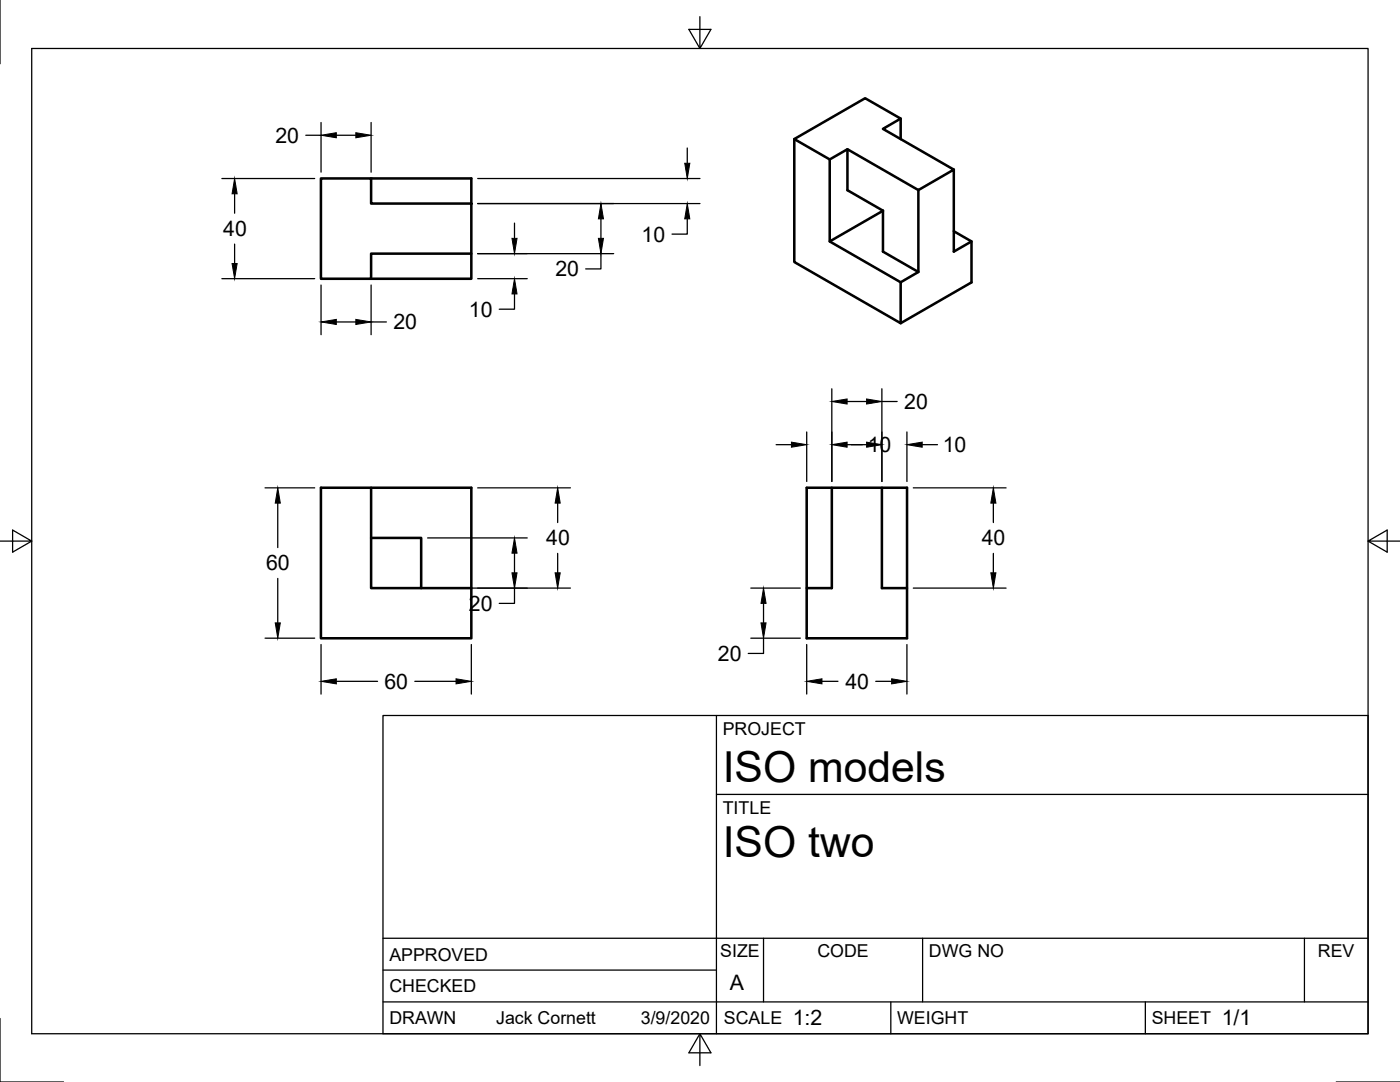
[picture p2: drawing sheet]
<svg xmlns="http://www.w3.org/2000/svg" width="279mm" height="216mm" viewBox="0 0 279 216" stroke-linecap="round" stroke-linejoin="round" font-family="sans-serif">
<!-- layer: Visible -->
<g fill="none" stroke="#000" stroke-width=".51">
<path d="M64.1 35.6h10v5h20v10h-20v5h-10zM74.1 35.6h20v5M158.5 27.7v24.6l21.2 12.2v-8.2l3.6-2-7.1-4.1v-8.2M165.6 31.8v16.4l14.1 8.1M169.1 29.8v8.2l7.1 4M179.7 23.7v4M183.3 37.9v16.4M190.4 33.8l-7.1 4.1-14.2-8.1-3.5 2-7.1-4.1 14.2-8.1 7 4.1-3.5 2 14.2 8.1v16.4l3.5-2M94.1 50.6v5h-20M176.2 42.1l-10.6 6.1M190.4 46.1l3.5 2.1v8.1l-14.2 8.2M64.1 97.3h30v30.1h-30z"/>
<path d="M74.1 97.3v20h20M166 97.3v20h-5M176 97.3h-15v30.1h20v-30.1h-5v20h5M74.1 107.3h10v10"/>
</g>
<!-- layer: Border -->
<path d="M0 0v12.7M6.3 9.7h266.7v196.6h-266.7zM139.7 3.3v6.4l2.2-3.8h-4.4l2.2 3.8M0 108h6.3l-3.8-2.2v4.4l3.8-2.2M273 108l3.8 2.2v-4.4l-3.8 2.2h6.4M0 203.2v12.7h12.7M139.7 206.3l-2.2 3.8h4.4l-2.2-3.8v6.3M266.7 215.9h12.7" fill="none" stroke="#000" stroke-width=".25"/>
<!-- layer: Titleblock -->
<path d="M76.4 142.8h196.6v63.5h-196.6zM143 158.5h130M143 142.8v63.5M76.4 199.9h196.6M76.4 193.6h66.6M76.4 187.2h196.6M152.4 187.2v12.7M177.8 199.9v6.4M184.1 187.2v12.7M228.6 199.9v6.4M260.3 187.2v12.7" fill="none" stroke="#000" stroke-width=".25"/>
<!-- layer: Dimensions -->
<g fill="none" stroke="#000" stroke-width=".25">
<path d="M44.3 35.6h18.5M46.8 38.7v3.8M61 27h3.1M64.1 24.4v10M67.1 27h3.9M74.1 24.4v10M95.3 35.6h44.4M137.2 29.5v3.1M44.3 55.6h18.5M46.8 48.7v3.9M64.1 56.9v9.9M74.1 56.9v9.9"/>
<path d="M95.3 50.6h27.2M95.3 55.6h9.9M95.3 40.6h44.4M102.7 58.7v3h-3.1M102.7 44.5v3.1M119.9 50.6v3.1h-3M119.9 43.7v3.9M137.2 43.7v3h-3.1M67.1 64.2h3.9M74.1 64.2h3M166 77.6v18.5M176 77.6v18.5"/>
<path d="M52.9 97.3h9.9M95.3 97.3h18.5M154.9 88.7h3M161 86.2v9.9M169.1 88.7h3.9M169.1 80.1h3.9M176 80.1h3M181 86.2v9.9M182.3 97.3h18.5M184 88.7h3.1M55.4 100.4v8.9M55.4 115.4v8.9"/>
<path d="M85.3 117.3h28.5M85.3 107.3h19.9M102.7 117.3v3.1h-3.1M102.7 110.4v3.9M111.3 100.4v3.9M111.3 110.4v3.9M149.8 117.3h9.9M182.3 117.3h18.5M198.2 100.4v3.9M198.2 110.4v3.9M52.9 127.3h9.9M64.1 128.6v9.9"/>
<path d="M67.1 136h8.3M82.8 136h8.2M94.1 128.6v9.9M149.8 127.3h9.9M152.4 127.3v3.1h-3.1M152.4 120.4v3.9M161 128.6v9.9M164 136h3.2M174.8 136h3.1M181 128.6v9.9"/>
</g>
<g fill="#000" stroke="#000" stroke-width=".2">
<path d="M46.8 35.6l.5 3.1h-1zM64.1 27l3-.5v1zM71 26.5l3.1 .5-3.1 .5zM136.7 32.6h1l-.5 3zM46.3 52.6h1l-.5 3zM102.2 47.6h1l-.5 3zM102.7 55.6l.5 3.1h-1zM119.9 40.6l.5 3.1h-1zM119.4 47.6h1l-.5 3zM137.2 40.6l.5 3.1h-1zM64.1 64.2l3-.5v1zM71 63.7l3.1 .5-3.1 .5z"/>
<path d="M166 80.1l3.1-.5v1zM173 79.6l3 .5-3 .5zM157.9 88.2l3.1 .5-3.1 .5zM166 88.7l3.1-.5v1zM173 88.2l3 .5-3 .5zM181 88.7l3-.5v1zM55.4 97.3l.5 3.1h-1zM102.7 107.3l.5 3.1h-1zM102.2 114.3h1l-.5 3zM111.3 97.3l.5 3.1h-1zM110.8 114.3h1l-.5 3zM197.7 114.3h1.1l-.6 3z"/>
<path d="M198.2 97.3l.6 3.1h-1.1zM54.9 124.3h1l-.5 3zM64.1 136l3-.6v1.1zM91 135.4l3.1 .6-3.1 .5zM152.4 117.3l.5 3.1h-1zM151.9 124.3h1l-.5 3zM161 136l3-.6v1.1zM177.9 135.4l3.1 .6-3.1 .5z"/>
</g>
<g font-size="8.5">
<text x="144.3" y="156">ISO models</text>
<text x="144.3" y="171">ISO two</text>
</g>
<g font-size="4.3">
<text x="55" y="28.5">20</text>
<text x="44.5" y="47.1">40</text>
<text x="128.1" y="48.2">10</text>
<text x="110.8" y="55.2">20</text>
<text x="78.5" y="65.7">20</text>
<text x="93.6" y="63.2">10</text>
<text x="180.4" y="81.6">20</text>
<text x="173.2" y="90.2">10</text>
<text x="188.2" y="90.2">10</text>
<text x="53.1" y="113.8">60</text>
<text x="109" y="108.8">40</text>
<text x="195.9" y="108.8">40</text>
<text x="93.6" y="121.9">20</text>
<text x="143.3" y="131.9">20</text>
<text x="76.7" y="137.5">60</text>
<text x="168.7" y="137.5">40</text>
<text x="145.7" y="197.5">A</text>
<text x="158.2" y="204.6">1:2</text>
<text x="243.8" y="204.6">1/1</text>
</g>
<g font-size="3.5">
<text x="144.3" y="146.6">PROJECT</text>
<text x="144.3" y="162.3">TITLE</text>
<text x="77.7" y="191.7">APPROVED</text>
<text x="143.7" y="191">SIZE</text>
<text x="163.1" y="191">CODE</text>
<text x="185.4" y="191">DWG NO</text>
<text x="263" y="191">REV</text>
<text x="77.7" y="198">CHECKED</text>
<text x="77.7" y="204.4">DRAWN</text>
<text x="99" y="204.4">Jack Cornett</text>
<text x="127.9" y="204.4">3/9/2020</text>
<text x="144.5" y="204.4">SCALE</text>
<text x="179" y="204.4">WEIGHT</text>
<text x="229.8" y="204.4">SHEET</text>
</g>
</svg>
